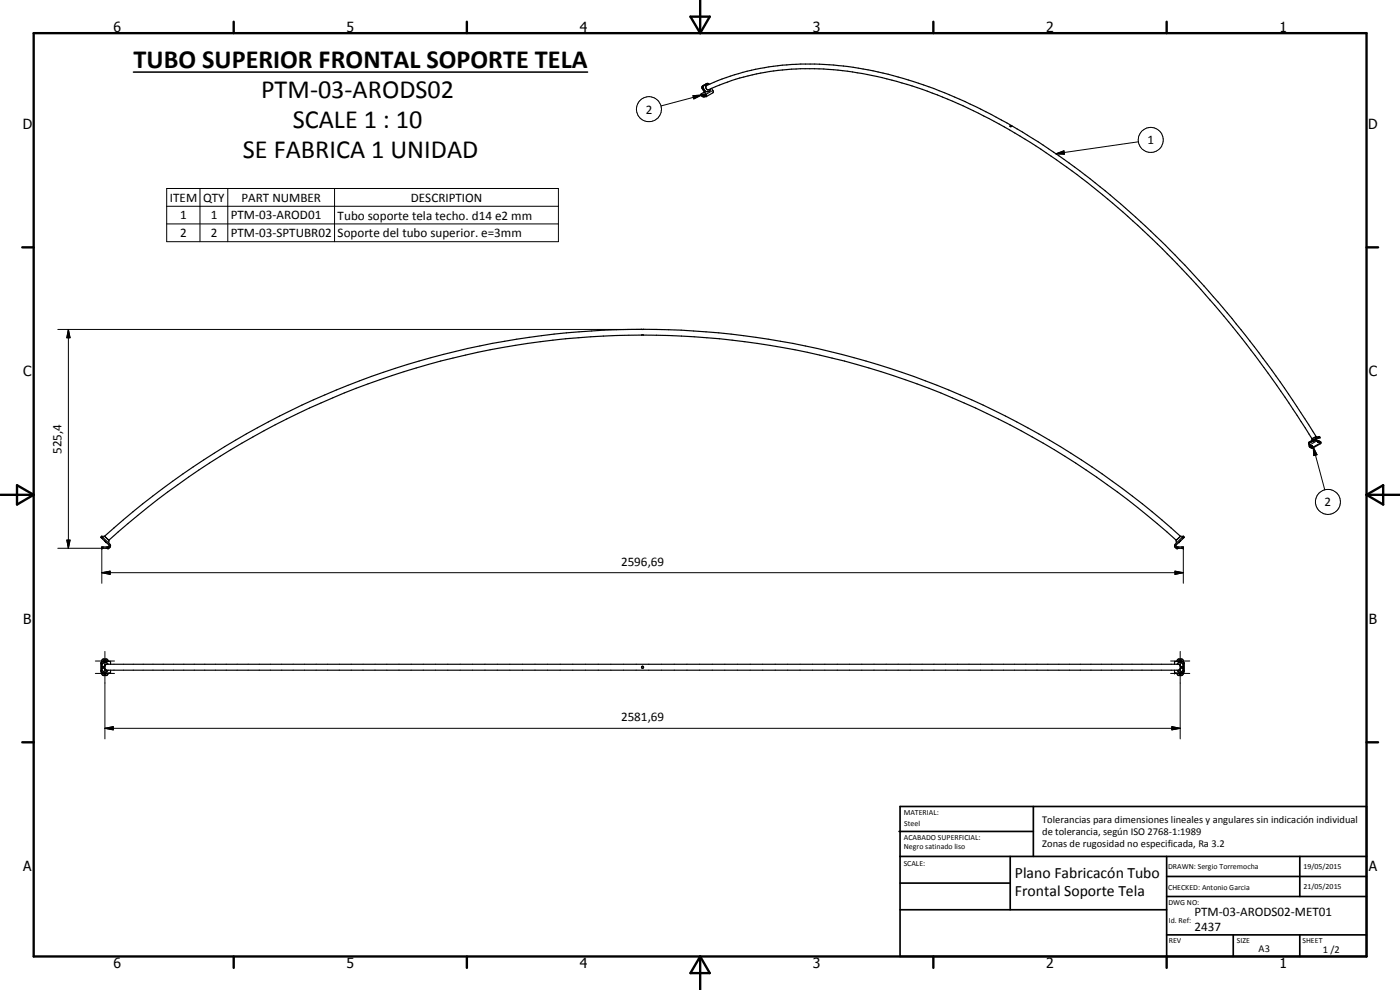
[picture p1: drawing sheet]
<svg xmlns="http://www.w3.org/2000/svg" width="420mm" height="297mm" viewBox="0 0 420 297" stroke-linecap="round" stroke-linejoin="round" font-family="sans-serif">
<g fill="none" stroke="#000" stroke-width=".35">
<path d="M210.4 28.4l.6 .4 .7-.1M210.9 25.8l-.3 .6 1.3 2.1-.2 .2M210.9 25.8v.7l1.1 1.8a.37 .37 0 0 1 .1 .5 .37 .37 0 0 1-.4 .2M210.9 28.6h.4M211.4 27.6l-1 .6a.81 .81 0 0 0 .4 .8 .81 .81 0 0 0 .9 0M211.7 28.7v.3M211.7 25.3l.5 .3M211.7 25.3l.2 .4M211.7 25.3l.8 .1M211.9 25.7h.1M211.9 25.7a76.9 76.9 0 0 1 42.7-5.7 139.8 139.8 0 0 1 53.8 20.6 242.8 242.8 0 0 1 47.2 39 337.8 337.8 0 0 1 22.2 26.2l7.7 10.6 9.6 14.8M212.4 27.1a75.1 75.1 0 0 1 44.9-5.3 137.7 137.7 0 0 1 48.8 19.1 250 250 0 0 1 64 57.3 328.5 328.5 0 0 1 23.9 33.9"/>
<path d="M212.8 25.3l-.6-.3-1.3 .8M213.2 26.7a1.05 1.05 0 0 1-1.2 .8 1.05 1.05 0 0 1-.9-1.2l.3-.8 .6 .2-.1 .7a.65 .65 0 0 0 .9 .5M213.6 26.5l.4 .8v.4l-2 1.3M303.2 37.9v.1M303.2 37.8v.1M303.2 37.7l-.1 .2M303.2 37.7l.4 .1-.4 .2M303.2 37.8l.4 .1M192.6 98.8h.1M193.1 98.8h.1M193.2 98.8a241 241 0 0 0-161.8 62.1M193.2 98.8a241 241 0 0 1 161.1 62.1"/>
<path d="M193.1 100.5a239.5 239.5 0 0 0-160.4 61.6M193.1 100.5h.1M193.2 100.5a238.9 238.9 0 0 1 159.8 61.6M392.8 132.7l-.1 .3 .3 .6M393.4 134h.4M393.6 132.3h.1M393.6 132.3l-.8 .4M393.7 131.7h.1M393.7 131.7l-.1 .6M394 132.1l-1.2 .6M394.2 132.4h.1M394.2 132.4l-1.2 .6 .1 .5-.1 .1"/>
<path d="M394.3 132.3h.1M394.3 132.2l-.1 .2M394.5 131.8l-.9 .5M394.5 131.8l-.5 .3M394.7 132.1l-.4 .2M394.7 131.7l-.2 .1M394.8 131.1l.6 .2M394.8 131.1l.3 .4M394.9 131h.1M394.9 132l.2 .3a.83 .83 0 0 1 1.3 .7l-2.5 1.5a.85 .85 0 0 1-1-.8l.1-.1M394.9 131l-.1 .1M395 131l.7 .1-.3 .2"/>
<path d="M395 131.5l-.4-.3-.8 .5M395 131.5l-.3 .2M395.4 131.3l-.4 .2M395.5 132.5l.5 .1-.5 .1zM395.5 132.7h.3M395.9 131l-1.2 .7M396 131l-.4 .1M396 131h.1M396 131l.1 .3-1.7 1M396.4 132.8l-2.5 1.4-1-.4M30.5 160.9l2.4 2.3a.76 .76 0 0 1-.3 1.3h-2v-.4h2l.2-.4-2.5-2.5zM30.5 160.9l.1 .1"/>
<path d="M30.5 160.9h.9l1.3 1.2M31.3 162.2l.6 .6M32.4 164.1v.4M32.7 162.1v.8M352.6 163.4l2.6-2.5 .2 .3-2.5 2.4 .2 .5h2v.4h-2.1l-.5-.5zM353 162.1v.8M353.3 164.1v.4M353.8 162.8h.1M354.3 160.9l-1.3 1.2M354.3 160.9h.9M354.4 162.2l-.5 .6M30.5 198.5l-.2 .5v2.4l.2 .4 2.7 .1v-.8"/>
<path d="M30.5 198.5h2.7v.8M30.5 199.9l.9 .1M30.9 200v.4M31 198.5l-.5 .5v2.4l.4 .5M31.1 198.5l.1-.5h.3h.2l.1 .5M31.4 199.3h322.9M31.9 199.3l-.5 .7M32.4 198.5v-.3a1.11 1.11 0 0 0-1.8 0v.3M32.5 199.3a.95 .95 0 0 0-1.4-.4l-.6 1M352.5 199.3v-.8h2.4l.5 .5v2.4l-.2 .4-2.7 .1v-.8M353.2 199.3a.96 .96 0 0 1 1-.6 .96 .96 0 0 1 .8 .8l.2 .4M353.3 198.5l.3-.7 .9-.1 .5 .3 .1 .5"/>
<path d="M353.8 199.3l.5 .7M353.9 198.5v-.5h.3h.2l.1 .5M354.6 198.5l.6 .5v2.4l-.4 .5M354.8 200v.4M355.2 199.9l-.9 .1M30.5 200.5a1.03 1.03 0 0 0 .8 1.1 1.03 1.03 0 0 0 1.2-.5M30.6 201.9v.5l.4 .3 1.1-.1 .3-.7M30.9 200.4h.5M30.9 200.4l-.4 .1M31.1 201.9l.2 .5h.4l.1-.5M31.4 201.1h322.9M31.4 200.4l-.9 .1"/>
<path d="M31.4 200.4l.4 .6M31.9 201l.1 .1M353.8 201l-.2 .1M353.9 201.9l.1 .5h.4l.1-.5M354.3 200.4l.9 .1M354.3 200.4l-.4 .6M355.1 201.9l-.1 .5-.3 .3-1.1-.1-.3-.7M355.2 200.5a1.03 1.03 0 0 1-.8 1.1 1.03 1.03 0 0 1-1.2-.5"/>
<circle cx="211.1" cy="28.5" r=".24"/>
<circle cx="393.6" cy="133.9" r=".28"/>
<circle cx="192.8" cy="200.2" r=".32"/>
</g>
<g fill="#000">
<circle cx="393.6" cy="132.3" r=".18"/>
<circle cx="394.2" cy="132.4" r=".18"/>
<circle cx="395" cy="131" r=".18"/>
<circle cx="395.6" cy="131.2" r=".18"/>
<circle cx="396.1" cy="131.2" r=".18"/>
<circle cx="30.5" cy="160.9" r=".18"/>
<circle cx="30.6" cy="164.1" r=".18"/>
<circle cx="30.6" cy="164.5" r=".18"/>
<circle cx="32.4" cy="164.1" r=".18"/>
<circle cx="32.4" cy="164.5" r=".18"/>
<circle cx="32.7" cy="162.1" r=".18"/>
<circle cx="353" cy="162.1" r=".18"/>
<circle cx="353.3" cy="164.1" r=".18"/>
<circle cx="353.3" cy="164.5" r=".18"/>
<circle cx="355.1" cy="164.5" r=".18"/>
<circle cx="355.1" cy="164.1" r=".18"/>
<circle cx="355.2" cy="160.9" r=".18"/>
<circle cx="352.5" cy="198.5" r=".18"/>
<circle cx="352.5" cy="201.9" r=".18"/>
</g>
<g fill="none" stroke="#000" stroke-width=".3">
<path d="M208 28.7l2.5-.2-2.3 1.2zM210.5 28.5v.3M210.5 28.5l-12.1 3.3M210.9 26.5l-.2 .1M210.9 28.7v.3M211.6 28.7v.3M211.9 28.6l-.2 .1M213.9 27.1l-2.1 1.3M50 56.6h117.6v15.9h-117.6zM60 56.6v15.9M68.4 56.6v15.9M100.4 56.6v15.9"/>
<path d="M316.9 46.1l2.4-.8 .1 1zM341.7 42.5l-24.8 3.6M50 61.9h117.6M50 67.2h117.6M17.3 98.8h175.5M20.5 98.8l.5 2.5h-.9zM20.5 98.8v65.7M393.1 133.9v.3M393.4 134.2v.2M393.6 132.3l-.8 .4 .2 .3M393.9 132.2l.2 .2M394.1 134.2l1.2 2.2-1 .3z"/>
<path d="M394.1 134.2v.2M394.1 134.2l3.5 12.8M394.7 131.7l.1 .3M395.1 132.3l-2 1.2M395.8 131.1l.1 .3M396.3 132.9v.2M17.3 164.5h13.3v10.5M20.1 162.1h.9l-.5 2.4zM30.6 171.8l2.5-.4v.9zM30.6 171.8h324.5M352.6 171.4l2.5 .4-2.5 .5zM355.1 164.5v10.5"/>
<path d="M28.6 198.3h5.8M31.5 195.5v26.2M351.3 198.3h5.8M354.2 195.5v26.2M28.6 202.1h5.8M31.5 218.5l2.5-.5v1zM31.5 218.5h322.7M351.3 202.1h5.8M351.7 218l2.5 .5-2.5 .5z"/>
<circle cx="194.8" cy="32.8" r="3.8"/>
<circle cx="345.3" cy="42" r="3.8"/>
<circle cx="398.5" cy="150.6" r="3.7"/>
</g>
<path d="M40 21.6h136.3" fill="none" stroke="#000" stroke-width=".46"/>
<g fill="none" stroke="#000" stroke-width=".71">
<path d="M10.1 9.9h400v277.1h-400zM70.1 6.5v3.4M140.1 6.5v3.4M207.2 5h5.8l-2.9 4.9zM210.1 0v9.9M280.1 6.5v3.4M350.1 6.5v3.4M6.7 74.2h3.4M410.1 74.2h3.5M.1 148.5h10M5.1 145.6l5 2.9-5 2.9zM410.1 148.5h10"/>
<path d="M410.1 148.5l5-2.9v5.8zM6.7 222.7h3.4M410.1 222.7h3.5M70.1 287v3.4M140.1 287v3.4M210.1 287v10M210.1 287l2.9 5h-5.8zM280.1 287v3.4M350.1 287v3.4"/>
</g>
<g fill="none" stroke="#000" stroke-width=".51">
<path d="M269.8 249.5h40.3M270.1 242h140v45h-140zM270.1 257h140M303.2 257v16M310.1 242v15M350.1 257v30M390.1 257v12M270.1 265h33.1M270.1 273h80M350.1 269h60M350.1 263h60M350.1 280.5h60"/>
<path d="M370.1 280.5v6.5M390.1 280.5v6.5"/>
</g>
<path d="M208 28.7l2.5-.2-2.3 1.2zM316.9 46.1l2.4-.8 .1 1zM20.5 98.8l.5 2.5h-.9zM394.1 134.2l1.2 2.2-1 .3zM20.1 162.1h.9l-.5 2.4zM30.6 171.8l2.5-.4v.9zM352.6 171.4l2.5 .4-2.5 .5zM31.5 218.5l2.5-.5v1zM351.7 218l2.5 .5-2.5 .5z" fill="#000"/>
<g font-size="7.9">
<text x="40.1" y="20.5">TUBO SUPERIOR FRONTAL SOPORTE TELA</text>
<text x="78.3" y="29.5">PTM-03-ARODS02</text>
<text x="87.9" y="38.5">SCALE 1 : 10</text>
<text x="72.9" y="47.5">SE FABRICA 1 UNIDAD</text>
</g>
<g font-size="4.7">
<text x="304.6" y="263.5">Plano Fabricacón Tubo</text>
<text x="304.6" y="268.9">Frontal Soporte Tela</text>
</g>
<g font-size="4.2">
<text x="34" y="9.6">6</text>
<text x="104" y="9.6">5</text>
<text x="174" y="9.6">4</text>
<text x="244" y="9.6">3</text>
<text x="314" y="9.6">2</text>
<text x="384" y="9.6">1</text>
<text x="6.8" y="38.7">D</text>
<text x="410.6" y="38.7">D</text>
<text x="7" y="112.9">C</text>
<text x="410.8" y="112.9">C</text>
<text x="7" y="187.1">B</text>
<text x="410.8" y="187.1">B</text>
<text x="7" y="261.4">A</text>
<text x="410.8" y="261.4">A</text>
<text x="34" y="290.4">6</text>
<text x="104" y="290.4">5</text>
<text x="174" y="290.4">4</text>
<text x="244" y="290.4">3</text>
<text x="314" y="290.4">2</text>
<text x="384" y="290.4">1</text>
</g>
<g font-size="3.9">
<text x="193.8" y="34.1">2</text>
<text x="344.4" y="43.3">1</text>
<text x="51" y="60.5">ITEM</text>
<text x="54" y="65.8">1</text>
<text x="60.9" y="60.5">QTY</text>
<text x="63.2" y="65.8">1</text>
<text x="69.3" y="65.8">PTM-03-AROD01</text>
<text x="72.5" y="60.5">PART NUMBER</text>
<text x="101.3" y="65.9">Tubo soporte tela techo. d14 e2 mm</text>
<text x="123.3" y="60.5">DESCRIPTION</text>
<text x="54" y="71.2">2</text>
<text x="63.2" y="71.2">2</text>
<text x="69.3" y="71.2">PTM-03-SPTUBR02</text>
<text x="101.3" y="71.2">Soporte del tubo superior. e=3mm</text>
<text x="18.5" y="136.2" transform="rotate(-90 18.5 136.2)">525,4</text>
<text x="397.5" y="151.8">2</text>
<text x="186.4" y="169.8">2596,69</text>
<text x="186.4" y="216.5">2581,69</text>
<text x="358.5" y="275">PTM-03-ARODS02-MET01</text>
<text x="358.5" y="279.4">2437</text>
</g>
<g font-size="3.1">
<text x="312.7" y="246.8">Tolerancias para dimensiones lineales y angulares sin indicación individual</text>
<text x="312.7" y="250.4">de tolerancia, según ISO 2768-1:1989</text>
<text x="312.7" y="254">Zonas de rugosidad no especificada, Ra 3.2</text>
<text x="377.7" y="285.6">A3</text>
<text x="397" y="285.9">1 /2</text>
</g>
<g font-size="2.4">
<text x="271.2" y="244.4">MATERIAL:</text>
<text x="271.3" y="252">ACABADO SUPERFICIAL:</text>
<text x="271.4" y="247.9">Steel</text>
<text x="271.3" y="254.6">Negro satinado liso</text>
<text x="271.2" y="259.7">SCALE:</text>
<text x="350.6" y="260.8">DRAWN: Sergio Torremocha</text>
<text x="391.2" y="260.6">19/05/2015</text>
<text x="350.6" y="267">CHECKED: Antonio Garcia</text>
<text x="391.2" y="266.7">21/05/2015</text>
<text x="350.6" y="271.4">DWG NO:</text>
<text x="350.8" y="276.9">Id. Ref:</text>
<text x="350.8" y="282.8">REV</text>
<text x="371.2" y="282.9">SIZE</text>
<text x="390.9" y="282.9">SHEET</text>
</g>
</svg>
